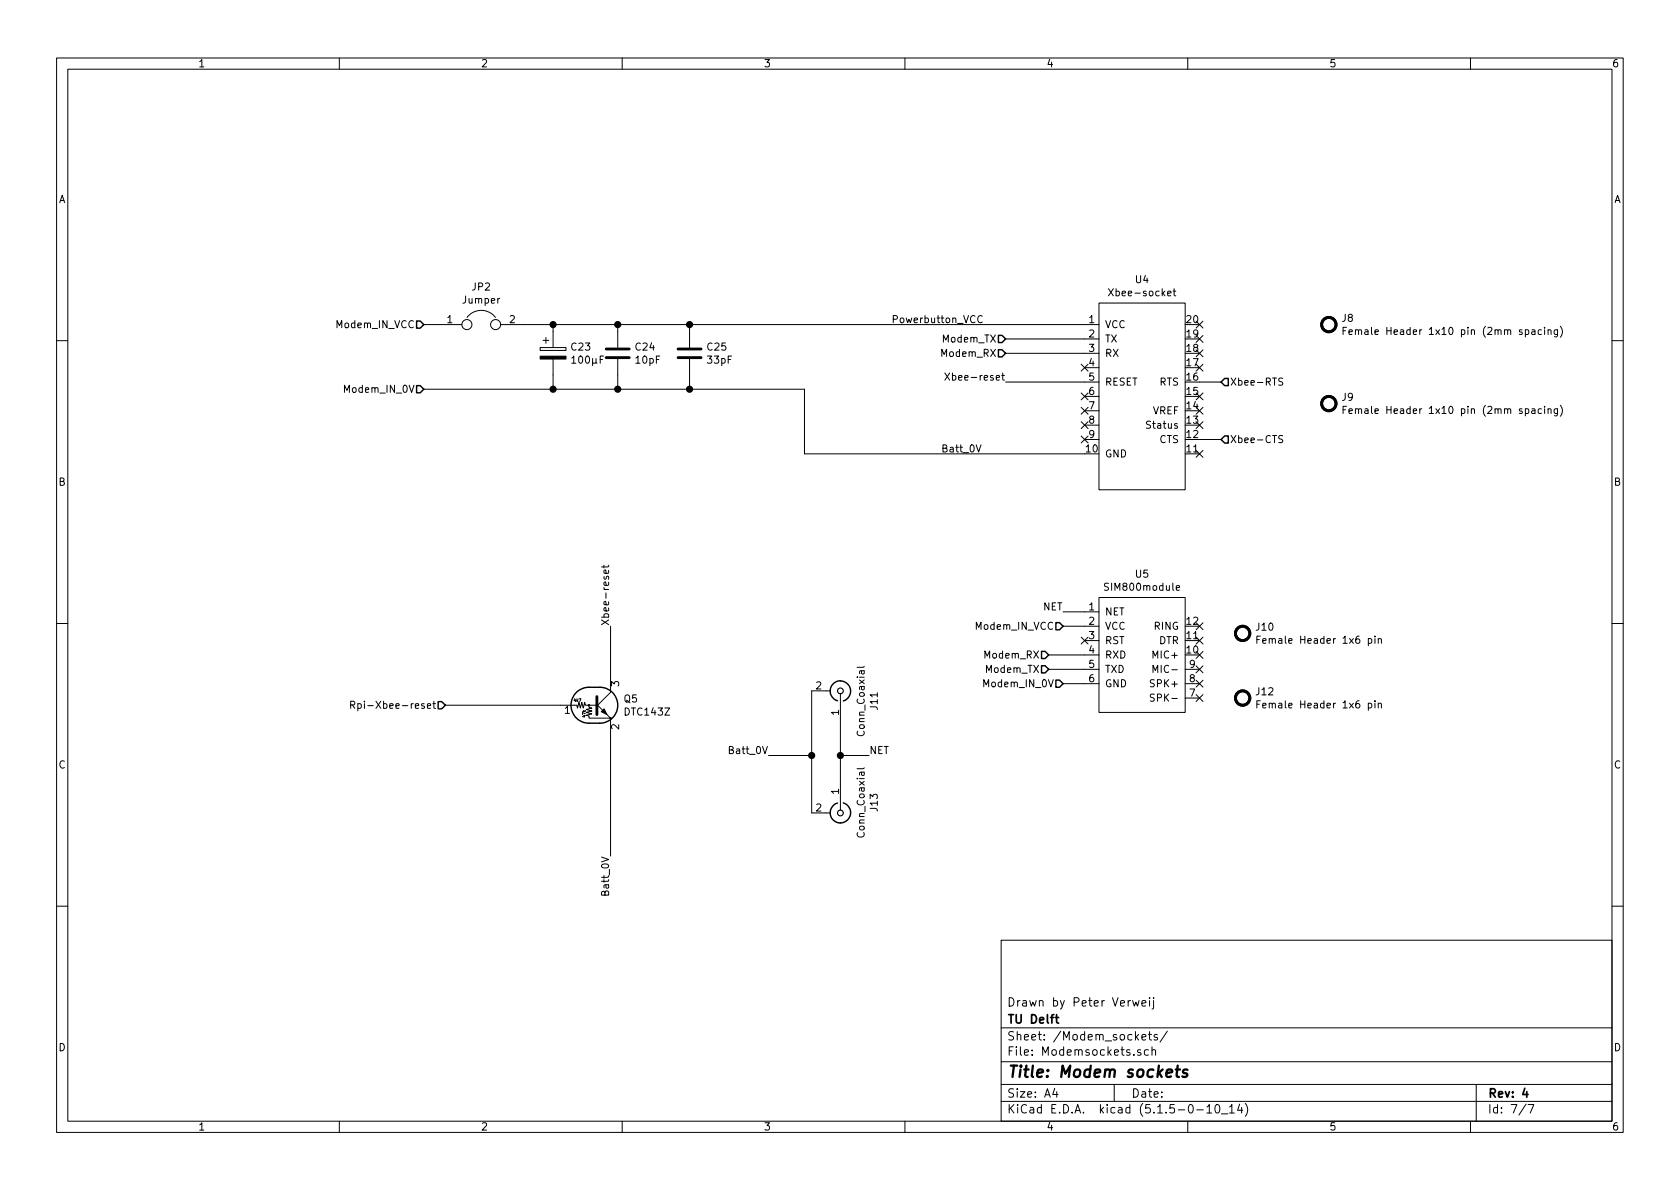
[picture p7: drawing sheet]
EESchema Schematic File Version 4
EELAYER 30 0
EELAYER END
$Descr A4 11693 8268
encoding utf-8
Sheet 7 7
Title "Modem sockets"
Date ""
Rev "4"
Comp "TU Delft"
Comment1 "Drawn by Peter Verweij"
Comment2 ""
Comment3 ""
Comment4 ""
$EndDescr
Wire Wire Line
	7000 2350 7550 2350
Wire Wire Line
	7000 2450 7550 2450
Text Label 7000 2650 2    50   ~ 0
Xbee-reset
Wire Wire Line
	7000 2650 7550 2650
Text Label 4250 4350 1    50   ~ 0
Xbee-reset
Text Label 4250 5950 3    50   ~ 0
Batt_0V
$Comp
L Transistor_BJT:DTC143Z Q5
U 1 1
P 4150 4900
F 0 "Q5" H 4338 4946 50  0000 L CNN
F 1 "DTC143Z" H 4338 4855 50  0000 L CNN
F 2 "Package_TO_SOT_SMD:SOT-23" H 4150 4900 50  0001 L CNN
F 3 "" H 4150 4900 50  0001 L CNN
F 4 "Bipolar transistor pre biased" H 4150 4900 50  0001 C CNN "Description/Value"
F 5 "SOT-23" H 4150 4900 50  0001 C CNN "Footprint type"
F 6 "Nexperia" H 4150 4900 50  0001 C CNN "Manufacturer_Name"
F 7 "NHDTC143ZTR" H 4150 4900 50  0001 C CNN "Manufacturer_Part_Number"
F 8 "SMD" H 4150 4900 50  0001 C CNN "Type"
	1    4150 4900
	1    0    0    -1  
$EndComp
Wire Wire Line
	4250 5100 4250 5950
Text HLabel 8500 2650 2    50   Input ~ 0
Xbee-RTS
$Comp
L RF_Module:Xbee-socket U4
U 1 1
P 7950 3450
F 0 "U4" H 7950 4965 50  0000 C CNN
F 1 "Xbee-socket" H 7950 4874 50  0000 C CNN
F 2 "Footprints GNSS project:Xbee-socket" H 7950 3450 50  0001 C CNN
F 3 "" H 7950 3450 50  0001 C CNN
	1    7950 3450
	1    0    0    -1  
$EndComp
Wire Wire Line
	8500 2650 8350 2650
Text HLabel 8500 3050 2    50   Input ~ 0
Xbee-CTS
Wire Wire Line
	8500 3050 8350 3050
Text HLabel 7000 2350 0    50   Input ~ 0
Modem_TX
Text HLabel 7000 2450 0    50   Input ~ 0
Modem_RX
Text Label 6550 3150 0    50   ~ 0
Batt_0V
Text Label 6850 2250 2    50   ~ 0
Powerbutton_VCC
Text HLabel 3100 4900 0    50   Input ~ 0
Rpi-Xbee-reset
Wire Wire Line
	3900 4900 3100 4900
$Comp
L Connector:Conn_Coaxial J11
U 1 1
P 5850 4800
F 0 "J11" H 5778 5038 50  0000 C CNN
F 1 "Conn_Coaxial" H 5778 4947 50  0000 C CNN
F 2 "Connector_Coaxial:SMA_Amphenol_132134_Vertical" H 5850 4800 50  0001 C CNN
F 3 " ~" H 5850 4800 50  0001 C CNN
F 4 "Linx Technologies" H 5850 4800 50  0001 C CNN "Manufacturer_Name"
F 5 "CONSMA001-C-G" H 5850 4800 50  0001 C CNN "Manufacturer_Part_Number"
F 6 "Vertical SMA connector" H 5850 4800 50  0001 C CNN "Description/Value"
F 7 "Thru-Hole" H 5850 4800 50  0001 C CNN "Type"
	1    5850 4800
	0    1    -1   0   
$EndComp
Text HLabel 2950 2250 0    50   Input ~ 0
Modem_IN_VCC
Text HLabel 2950 2700 0    50   Input ~ 0
Modem_IN_0V
Wire Wire Line
	2950 2250 3050 2250
$Comp
L Device:CP C23
U 1 1
P 3850 2450
F 0 "C23" H 3968 2496 50  0000 L CNN
F 1 "100µF" H 3968 2405 50  0000 L CNN
F 2 "Capacitor_Tantalum_SMD:CP_EIA-7343-30_AVX-N" H 3888 2300 50  0001 C CNN
F 3 "~" H 3850 2450 50  0001 C CNN
F 4 "SMD 100µF polarized capacitor" H 3850 2450 50  0001 C CNN "Description/Value"
F 5 "Vishay / Sprague" H 3850 2450 50  0001 C CNN "Manufacturer_Name"
F 6 "T55D107M025C0060" H 3850 2450 50  0001 C CNN "Manufacturer_Part_Number"
F 7 "SMD" H 3850 2450 50  0001 C CNN "Type"
F 8 "7343-30 Metric" H 3850 2450 50  0001 C CNN "Footprint type"
	1    3850 2450
	1    0    0    -1  
$EndComp
$Comp
L Device:C C24
U 1 1
P 4300 2450
F 0 "C24" H 4415 2496 50  0000 L CNN
F 1 "10pF" H 4415 2405 50  0000 L CNN
F 2 "Capacitor_SMD:C_0603_1608Metric" H 4338 2300 50  0001 C CNN
F 3 "~" H 4300 2450 50  0001 C CNN
F 4 "SMD 10pF capacitor" H 4300 2450 50  0001 C CNN "Description/Value"
F 5 "AVX" H 4300 2450 50  0001 C CNN "Manufacturer_Name"
F 6 "06035C100K4T4A" H 4300 2450 50  0001 C CNN "Manufacturer_Part_Number"
F 7 "SMD" H 4300 2450 50  0001 C CNN "Type"
F 8 "0603Inch 1608Metric" H 4300 2450 50  0001 C CNN "Footprint type"
	1    4300 2450
	1    0    0    -1  
$EndComp
$Comp
L Device:C C25
U 1 1
P 4800 2450
F 0 "C25" H 4915 2496 50  0000 L CNN
F 1 "33pF" H 4915 2405 50  0000 L CNN
F 2 "Capacitor_SMD:C_0603_1608Metric" H 4838 2300 50  0001 C CNN
F 3 "~" H 4800 2450 50  0001 C CNN
F 4 "SMD 33pF capacitor" H 4800 2450 50  0001 C CNN "Description/Value"
F 5 "AVX" H 4800 2450 50  0001 C CNN "Manufacturer_Name"
F 6 "0603YA330F4T2A" H 4800 2450 50  0001 C CNN "Manufacturer_Part_Number"
F 7 "SMD" H 4800 2450 50  0001 C CNN "Type"
F 8 "0603Inch 1608Metric" H 4800 2450 50  0001 C CNN "Footprint type"
	1    4800 2450
	1    0    0    -1  
$EndComp
Wire Wire Line
	4800 2300 4800 2250
Wire Wire Line
	4300 2300 4300 2250
Wire Wire Line
	3850 2300 3850 2250
Wire Wire Line
	3850 2600 3850 2700
Wire Wire Line
	4300 2600 4300 2700
Wire Wire Line
	4800 2600 4800 2700
Connection ~ 3850 2250
Wire Wire Line
	3850 2250 4300 2250
Wire Wire Line
	3850 2700 4300 2700
Connection ~ 4300 2250
Connection ~ 4300 2700
Wire Wire Line
	4300 2700 4800 2700
Wire Wire Line
	4800 2700 5600 2700
Wire Wire Line
	5600 2700 5600 3150
Connection ~ 4800 2700
Wire Wire Line
	3850 2700 2950 2700
Connection ~ 3850 2700
Wire Wire Line
	5600 3150 7550 3150
Wire Wire Line
	4300 2250 4800 2250
Connection ~ 4800 2250
Wire Wire Line
	4800 2250 7550 2250
$Comp
L Symbols_GNSS_project:SIM800module U?
U 1 1
P 7950 4950
AR Path="/60705236" Ref="U?"  Part="1" 
AR Path="/607BF4CA/60705236" Ref="U5"  Part="1" 
F 0 "U5" H 7950 5915 50  0000 C CNN
F 1 "SIM800module" H 7950 5824 50  0000 C CNN
F 2 "Footprints GNSS project:SIM800module" H 7950 4850 50  0001 C CNN
F 3 "" H 7950 4850 50  0001 C CNN
	1    7950 4950
	1    0    0    -1  
$EndComp
Wire Wire Line
	7300 4650 7550 4650
Wire Wire Line
	7300 4550 7550 4550
Wire Wire Line
	7400 4350 7550 4350
Wire Wire Line
	7400 4750 7550 4750
Text HLabel 7400 4350 0    50   Input ~ 0
Modem_IN_VCC
Text HLabel 7400 4750 0    50   Input ~ 0
Modem_IN_0V
Text HLabel 7300 4650 0    50   Input ~ 0
Modem_TX
Text HLabel 7300 4550 0    50   Input ~ 0
Modem_RX
NoConn ~ 7550 2550
NoConn ~ 7550 2750
NoConn ~ 7550 2850
NoConn ~ 7550 2950
NoConn ~ 7550 3050
NoConn ~ 8350 2950
NoConn ~ 8350 3150
NoConn ~ 8350 2750
NoConn ~ 8350 2850
NoConn ~ 8350 2450
NoConn ~ 8350 2550
NoConn ~ 8350 2350
NoConn ~ 8350 2250
NoConn ~ 8350 4350
NoConn ~ 8350 4450
NoConn ~ 8350 4550
NoConn ~ 8350 4650
NoConn ~ 8350 4750
NoConn ~ 8350 4850
NoConn ~ 7550 4450
$Comp
L Connector:Conn_Coaxial J13
U 1 1
P 5850 5650
F 0 "J13" H 5778 5888 50  0000 C CNN
F 1 "Conn_Coaxial" H 5778 5797 50  0000 C CNN
F 2 "Connector_Coaxial:U.FL_Hirose_U.FL-R-SMT-1_Vertical" H 5850 5650 50  0001 C CNN
F 3 " ~" H 5850 5650 50  0001 C CNN
F 4 "Hirose Connector" H 5850 5650 50  0001 C CNN "Manufacturer_Name"
F 5 "U.FL-R-SMT(10)" H 5850 5650 50  0001 C CNN "Manufacturer_Part_Number"
F 6 "U.FL connector" H 5850 5650 50  0001 C CNN "Description/Value"
F 7 "SMD" H 5850 5650 50  0001 C CNN "Type"
	1    5850 5650
	0    1    1    0   
$EndComp
Wire Wire Line
	5850 5450 5850 5250
Wire Wire Line
	5650 4800 5650 5250
Text Label 5350 5250 2    50   ~ 0
Batt_0V
Wire Wire Line
	5350 5250 5650 5250
Connection ~ 5650 5250
Wire Wire Line
	5650 5250 5650 5650
Text Label 6050 5250 0    50   ~ 0
NET
Wire Wire Line
	6050 5250 5850 5250
Connection ~ 5850 5250
Wire Wire Line
	5850 5250 5850 5000
Text Label 7400 4250 2    50   ~ 0
NET
Wire Wire Line
	7400 4250 7550 4250
Wire Wire Line
	4250 4350 4250 4700
$Comp
L Mechanical:Fiducial J?
U 1 1
P 8650 4850
AR Path="/607085A4" Ref="J?"  Part="1" 
AR Path="/607BF4CA/607085A4" Ref="J12"  Part="1" 
F 0 "J12" H 8735 4896 50  0000 L CNN
F 1 "Female Header 1x6 pin" H 8735 4805 50  0000 L CNN
F 2 "Footprints GNSS project:LocationMarker" H 8650 4850 50  0001 C CNN
F 3 "~" H 8650 4850 50  0001 C CNN
F 4 "Sullins Connector Solutions" H 8650 4850 50  0001 C CNN "Manufacturer_Name"
F 5 "PPPC061LFBN-RC" H 8650 4850 50  0001 C CNN "Manufacturer_Part_Number"
F 6 "Thru-Hole" H 8650 4850 50  0001 C CNN "Type"
	1    8650 4850
	1    0    0    -1  
$EndComp
$Comp
L Mechanical:Fiducial J?
U 1 1
P 9250 2250
AR Path="/6070B8D1" Ref="J?"  Part="1" 
AR Path="/607BF4CA/6070B8D1" Ref="J8"  Part="1" 
F 0 "J8" H 9335 2296 50  0000 L CNN
F 1 "Female Header 1x10 pin (2mm spacing)" H 9335 2205 50  0000 L CNN
F 2 "Footprints GNSS project:LocationMarker" H 9250 2250 50  0001 C CNN
F 3 "~" H 9250 2250 50  0001 C CNN
F 4 "Sullins Connector Solutions" H 9250 2250 50  0001 C CNN "Manufacturer_Name"
F 5 "S5751-10-ND" H 9250 2250 50  0001 C CNN "Manufacturer_Part_Number"
F 6 "Thru-Hole" H 9250 2250 50  0001 C CNN "Type"
	1    9250 2250
	1    0    0    -1  
$EndComp
$Comp
L Mechanical:Fiducial J?
U 1 1
P 9250 2800
AR Path="/6070C031" Ref="J?"  Part="1" 
AR Path="/607BF4CA/6070C031" Ref="J9"  Part="1" 
F 0 "J9" H 9335 2846 50  0000 L CNN
F 1 "Female Header 1x10 pin (2mm spacing)" H 9335 2755 50  0000 L CNN
F 2 "Footprints GNSS project:LocationMarker" H 9250 2800 50  0001 C CNN
F 3 "~" H 9250 2800 50  0001 C CNN
F 4 "Sullins Connector Solutions" H 9250 2800 50  0001 C CNN "Manufacturer_Name"
F 5 "S5751-10-ND" H 9250 2800 50  0001 C CNN "Manufacturer_Part_Number"
F 6 "Thru-Hole" H 9250 2800 50  0001 C CNN "Type"
	1    9250 2800
	1    0    0    -1  
$EndComp
$Comp
L Mechanical:Fiducial J?
U 1 1
P 8650 4400
AR Path="/6070CFE4" Ref="J?"  Part="1" 
AR Path="/607BF4CA/6070CFE4" Ref="J10"  Part="1" 
F 0 "J10" H 8735 4446 50  0000 L CNN
F 1 "Female Header 1x6 pin" H 8735 4355 50  0000 L CNN
F 2 "Footprints GNSS project:LocationMarker" H 8650 4400 50  0001 C CNN
F 3 "~" H 8650 4400 50  0001 C CNN
F 4 "Sullins Connector Solutions" H 8650 4400 50  0001 C CNN "Manufacturer_Name"
F 5 "PPPC061LFBN-RC" H 8650 4400 50  0001 C CNN "Manufacturer_Part_Number"
F 6 "Thru-Hole" H 8650 4400 50  0001 C CNN "Type"
	1    8650 4400
	1    0    0    -1  
$EndComp
$Comp
L Device:Jumper JP2
U 1 1
P 3350 2250
F 0 "JP2" H 3350 2514 50  0000 C CNN
F 1 "Jumper" H 3350 2423 50  0000 C CNN
F 2 "Jumper:SolderJumper-2_P1.3mm_Bridged_RoundedPad1.0x1.5mm" H 3350 2250 50  0001 C CNN
F 3 "~" H 3350 2250 50  0001 C CNN
	1    3350 2250
	1    0    0    -1  
$EndComp
Wire Wire Line
	3650 2250 3850 2250
$EndSCHEMATC
